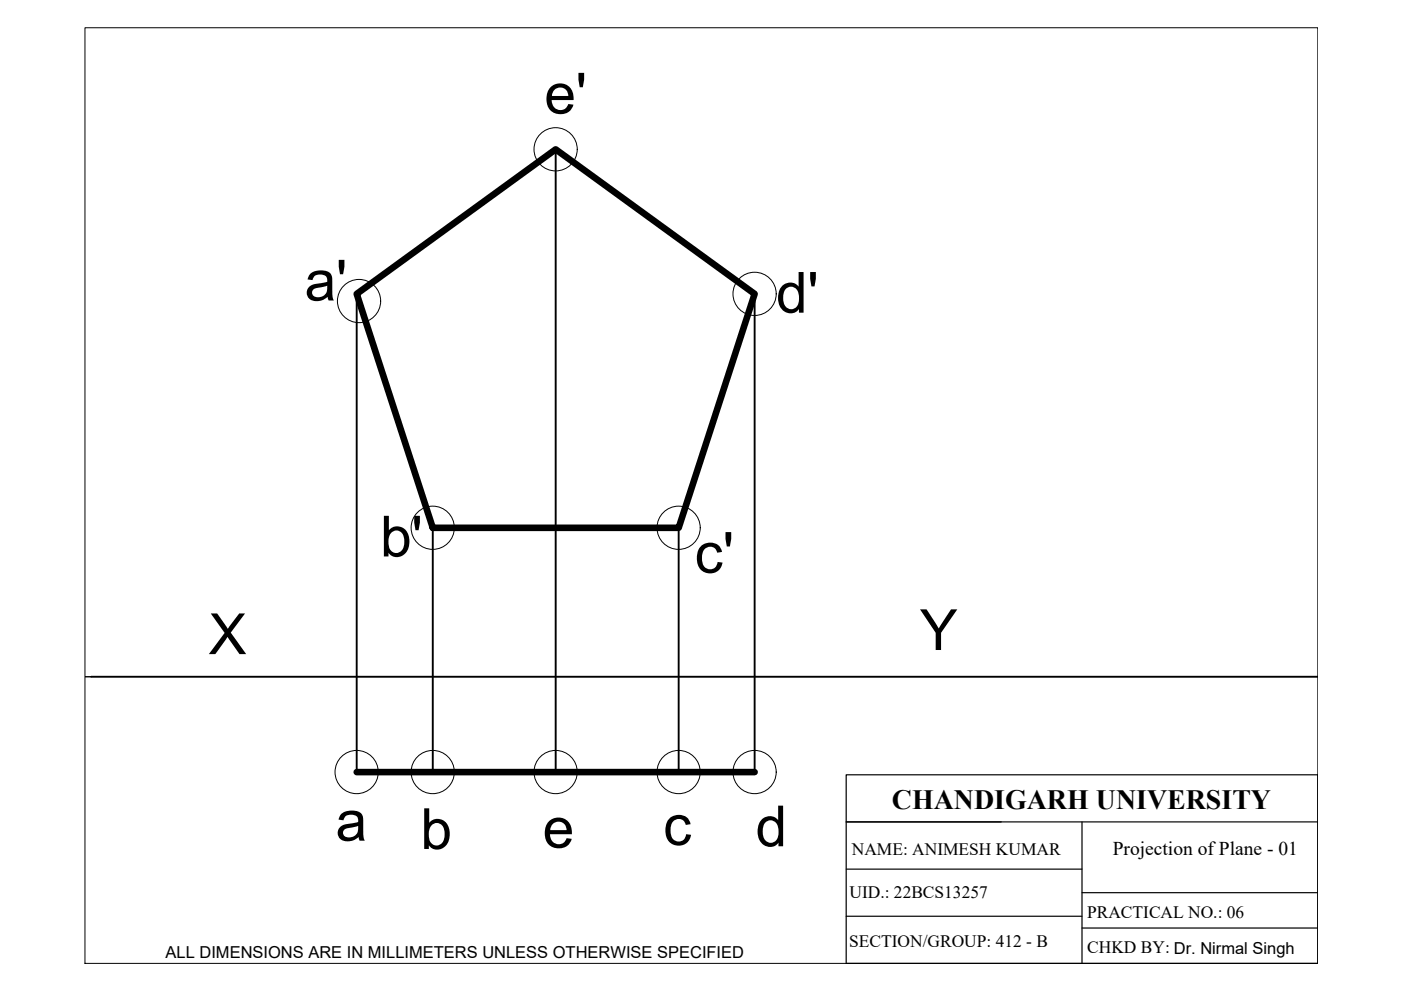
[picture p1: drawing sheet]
<svg xmlns="http://www.w3.org/2000/svg" width="297mm" height="210mm" viewBox="0 0 297 210" stroke-linecap="round" stroke-linejoin="round" font-family="sans-serif">
<!-- layer: thick continuous -->
<path d="M18.1 143.5h1.2" fill="none" stroke="#000" stroke-width=".3"/>
<!-- layer: thin continuous -->
<path d="M117.8 31.7v132M75.6 62.3v101.4M160 62.3v101.4M91.8 111.9v51.8M143.9 111.9v51.8M19.3 143.5h260.1" fill="none" stroke="#000" stroke-width=".4"/>
<path d="M75.6 62.3l42.2-30.6 42.2 30.6-16.1 49.6h-52.1zM75.6 163.7h84.4" fill="none" stroke="#000" stroke-width="1.4"/>
<g fill="none" stroke="#000" stroke-width=".21">
<path d="M117.8 31.7h.1M76.1 63.8h.1M160 62.3h.1M91.8 111.9h.1M143.9 111.9h.1M75.6 163.7h.1M91.8 163.7h.1M117.8 163.7h.1M143.9 163.7h.1M160 163.7h.1"/>
<circle cx="117.8" cy="31.7" r="4.6"/>
<circle cx="76.1" cy="63.8" r="4.6"/>
<circle cx="160" cy="62.3" r="4.6"/>
<circle cx="91.7" cy="111.9" r="4.6"/>
<circle cx="143.9" cy="111.9" r="4.6"/>
<circle cx="75.6" cy="163.7" r="4.6"/>
<circle cx="91.7" cy="163.7" r="4.6"/>
<circle cx="117.8" cy="163.7" r="4.6"/>
<circle cx="143.9" cy="163.7" r="4.6"/>
<circle cx="160" cy="163.7" r="4.6"/>
</g>
<!-- layer: thick continuous -->
<path d="M18 5.9h261.4v198.4h-261.4z" fill="none" stroke="#000" stroke-width=".21"/>
<!-- layer: 0 -->
<path d="M179.4 164.3h100v40h-100zM179.4 174.3h100M229.4 174.3v30M179.4 194.3h50M179.4 184.3h50M229.4 189.3h50M229.4 196.8h50" fill="none" stroke="#000" stroke-width=".25"/>
<g font-size="12">
<text x="115.4" y="24.1">e'</text>
<text x="64.6" y="63.7">a'</text>
<text x="164.5" y="66.3">d'</text>
<text x="80.6" y="118">b'</text>
<text x="147.3" y="121.4">c'</text>
<text x="195" y="137.8">Y</text>
<text x="44.2" y="138.7">X</text>
<text x="71.2" y="178.2">a</text>
<text x="115.1" y="179.7">e</text>
<text x="140.6" y="179.2">c</text>
<text x="160.2" y="179.4">d</text>
<text x="89.2" y="180">b</text>
</g>
<text font-size="5.9" x="189.1" y="171.5">CHANDIGARH UNIVERSITY</text>
<text font-size="4.1" x="235.9" y="181.3">Projection of Plane - 01</text>
<g font-size="3.7">
<text x="180.6" y="181.3">NAME: ANIMESH KUMAR</text>
<text x="180.1" y="190.5">UID.: 22BCS13257</text>
<text x="230.5" y="194.7">PRACTICAL NO.: 06</text>
<text x="180" y="200.8">SECTION/GROUP: 412 - B</text>
<text x="230.5" y="202.1">CHKD BY: Dr. Nirmal Singh</text>
</g>
<text font-size="3.5" x="35.1" y="203.2">ALL DIMENSIONS ARE IN MILLIMETERS UNLESS OTHERWISE SPECIFIED</text>
</svg>
